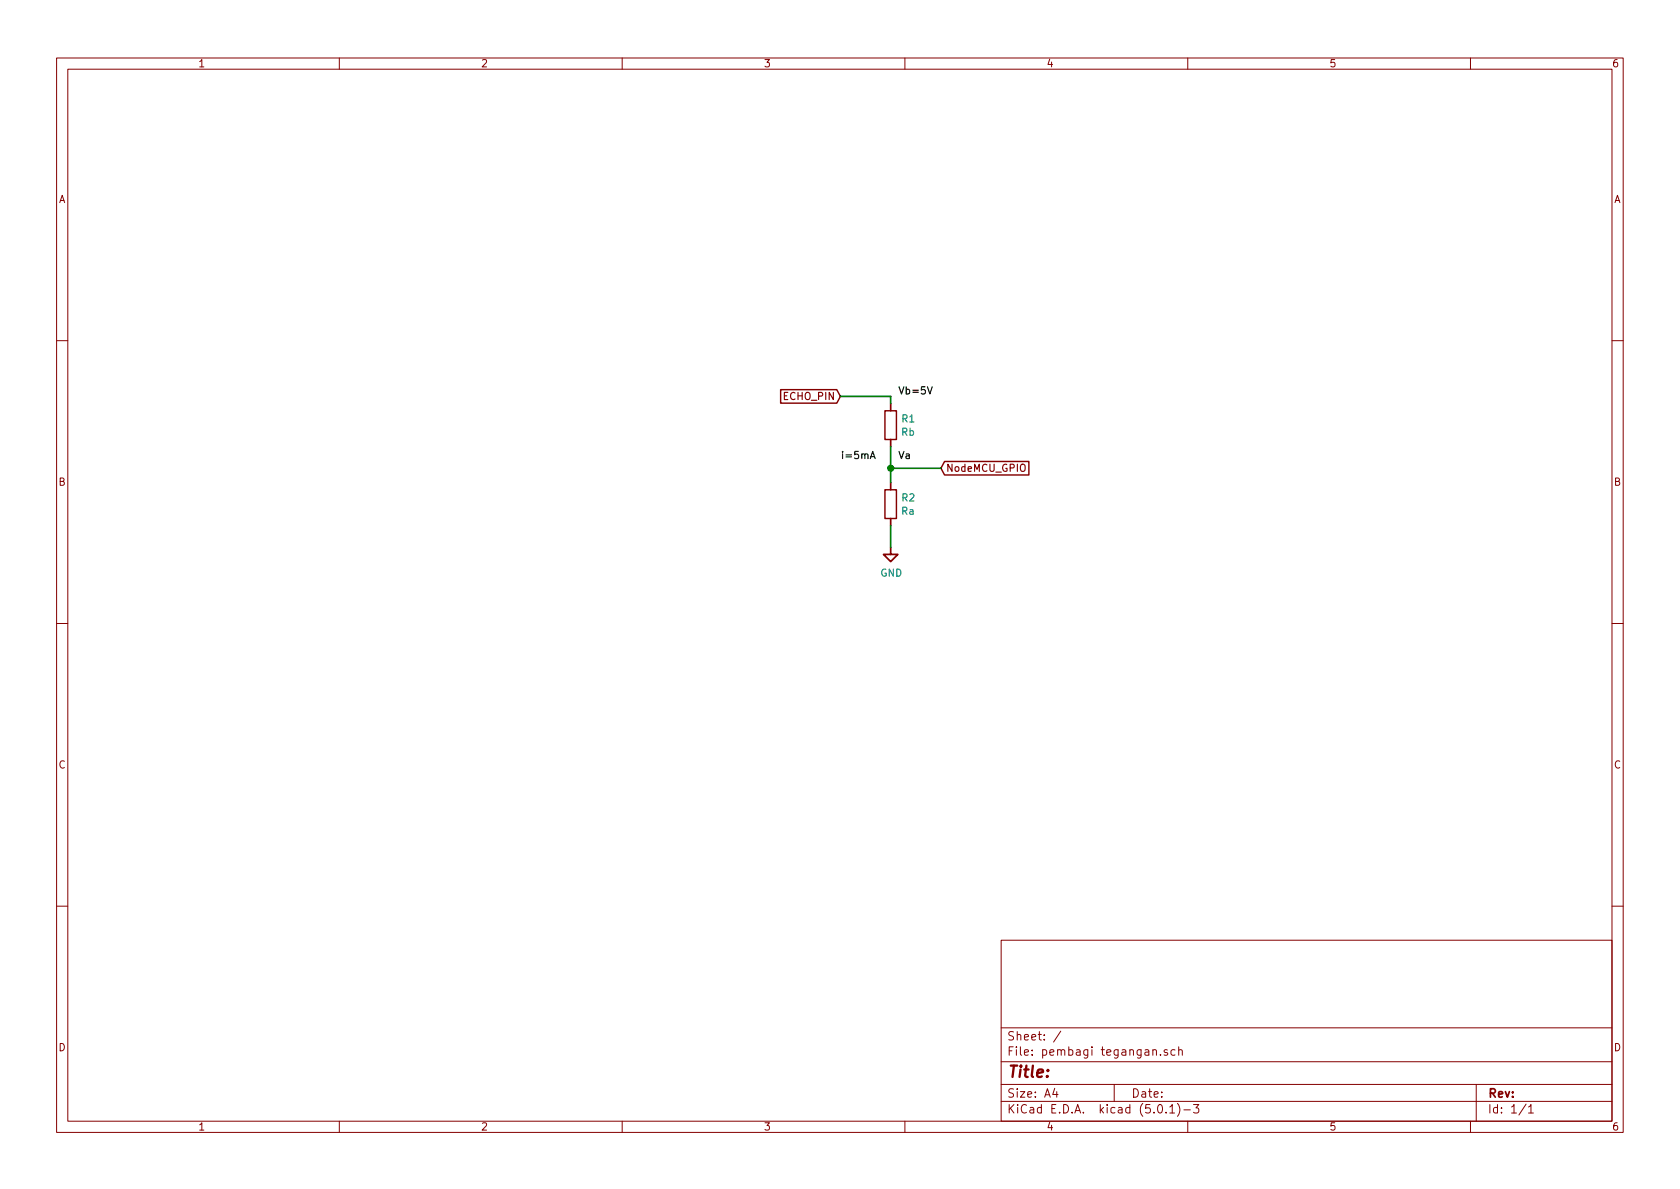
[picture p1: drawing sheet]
EESchema Schematic File Version 4
EELAYER 26 0
EELAYER END
$Descr A4 11693 8268
encoding utf-8
Sheet 1 1
Title ""
Date ""
Rev ""
Comp ""
Comment1 ""
Comment2 ""
Comment3 ""
Comment4 ""
$EndDescr
$Comp
L Device:R R1
U 1 1
P 6200 2950
F 0 "R1" H 6270 2997 50  0000 L CNN
F 1 "Rb" H 6270 2904 50  0000 L CNN
F 2 "" V 6130 2950 50  0001 C CNN
F 3 "~" H 6200 2950 50  0001 C CNN
	1    6200 2950
	1    0    0    -1  
$EndComp
$Comp
L Device:R R2
U 1 1
P 6200 3500
F 0 "R2" H 6270 3547 50  0000 L CNN
F 1 "Ra" H 6270 3454 50  0000 L CNN
F 2 "" V 6130 3500 50  0001 C CNN
F 3 "~" H 6200 3500 50  0001 C CNN
	1    6200 3500
	1    0    0    -1  
$EndComp
Text GLabel 5850 2750 0    50   Input ~ 0
ECHO_PIN
$Comp
L power:GND #PWR01
U 1 1
P 6200 3800
F 0 "#PWR01" H 6200 3550 50  0001 C CNN
F 1 "GND" H 6205 3623 50  0000 C CNN
F 2 "" H 6200 3800 50  0001 C CNN
F 3 "" H 6200 3800 50  0001 C CNN
	1    6200 3800
	1    0    0    -1  
$EndComp
Text GLabel 6550 3250 2    50   Input ~ 0
NodeMCU_GPIO
Wire Wire Line
	6550 3250 6200 3250
Wire Wire Line
	6200 3250 6200 3100
Wire Wire Line
	6200 3800 6200 3650
Wire Wire Line
	6200 3350 6200 3250
Connection ~ 6200 3250
Wire Wire Line
	5850 2750 6200 2750
Wire Wire Line
	6200 2750 6200 2800
Text Label 5850 3200 0    50   ~ 0
i=5mA
Text Label 6250 3200 0    50   ~ 0
Va
Text Label 6250 2750 0    50   ~ 0
Vb=5V
$EndSCHEMATC
